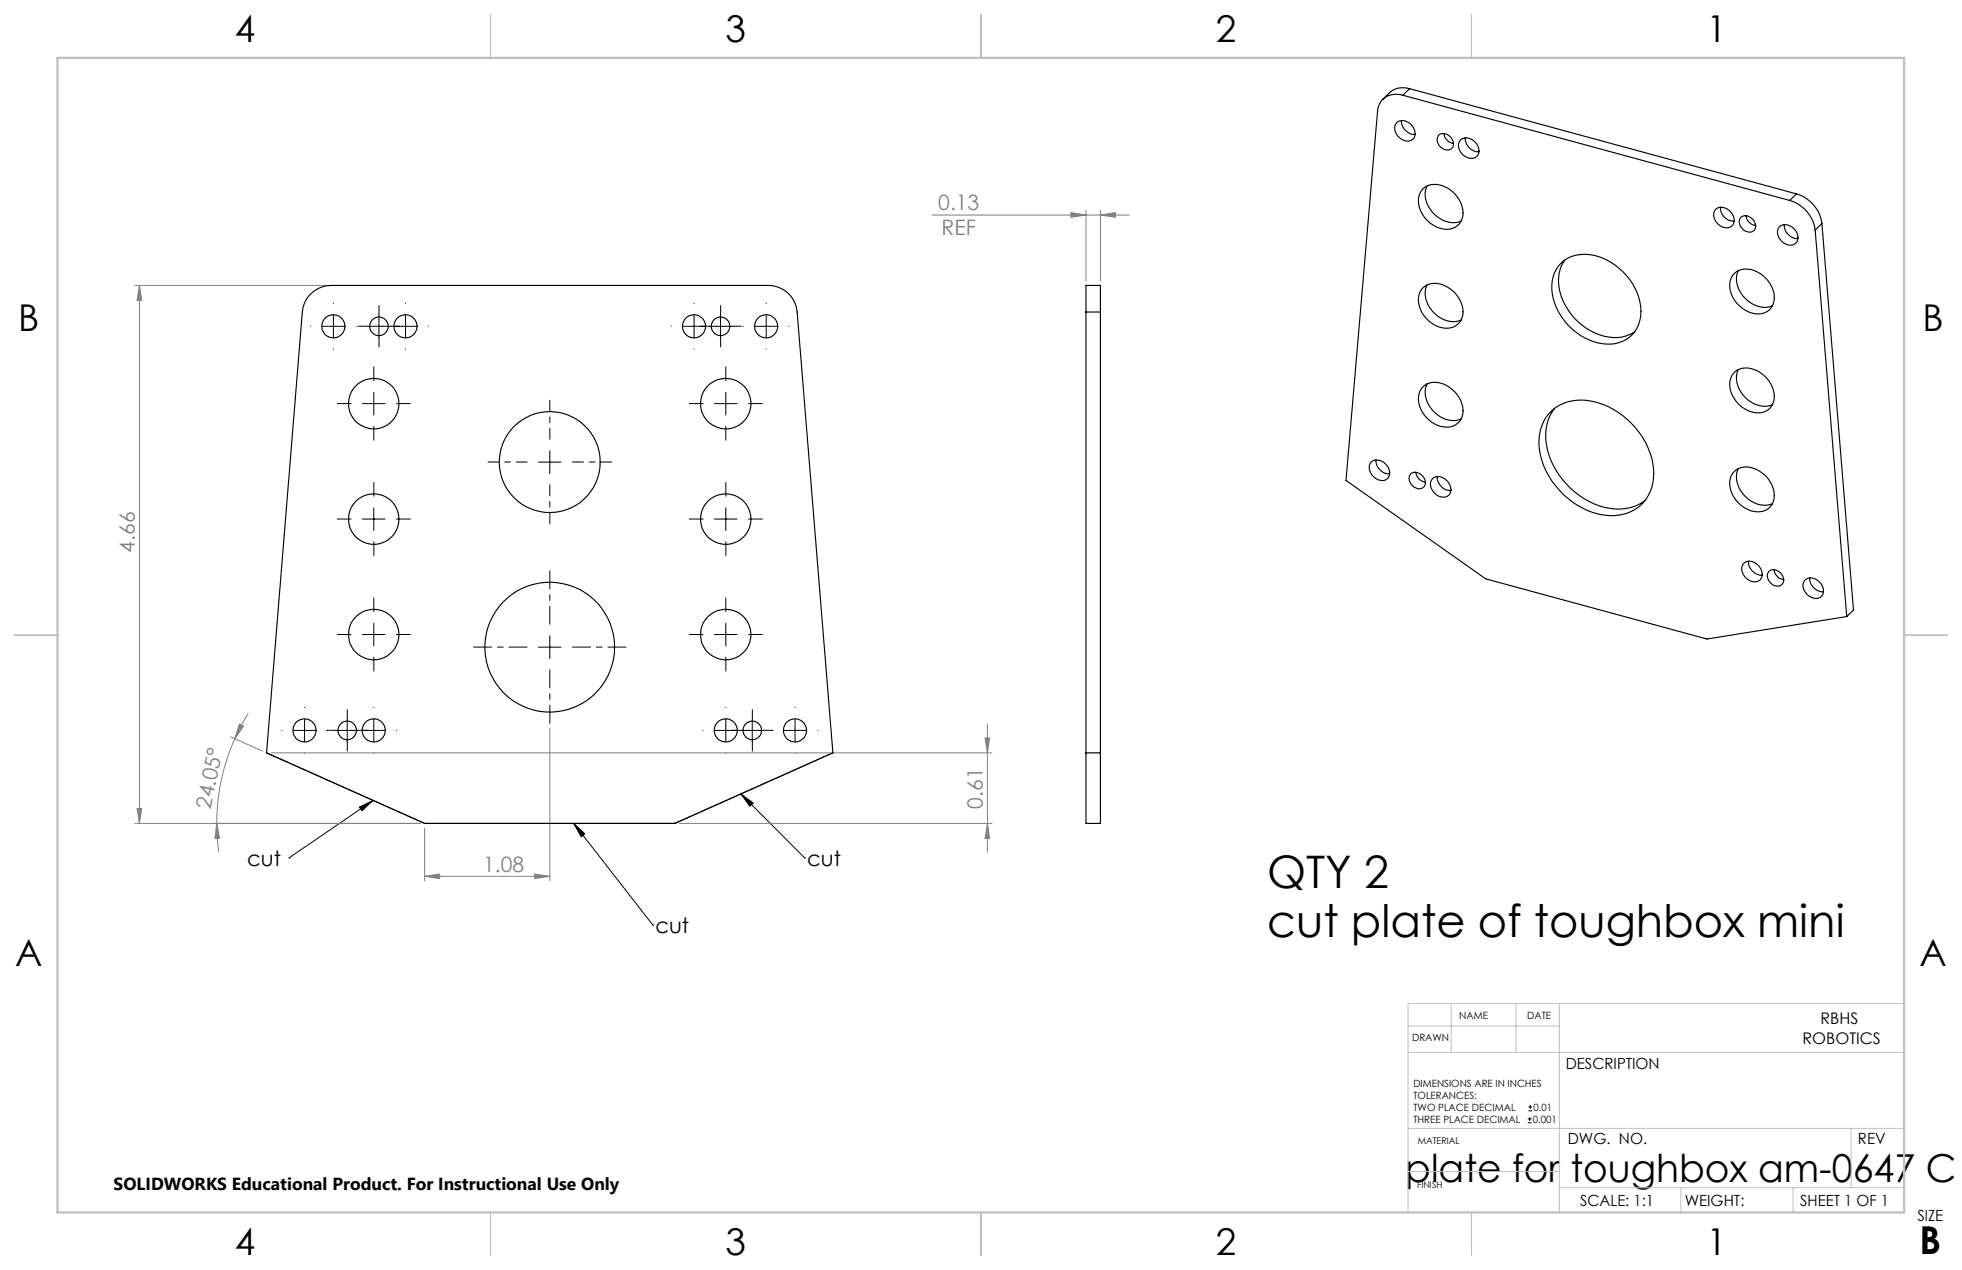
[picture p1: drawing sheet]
<svg xmlns="http://www.w3.org/2000/svg" width="432mm" height="279mm" viewBox="0 0 432 279" stroke-linecap="round" stroke-linejoin="round" font-family="sans-serif">
<g fill="none" stroke="#000" stroke-width=".22">
<path d="M70.9 71.8h4.9M73.4 69.3v5M80.9 71.8h5M83.4 69.3v5M86.7 71.8h5M89.3 69.3v5M150.2 71.8h5M152.8 69.3v5M156.1 71.8h5M158.6 69.3v5M166.1 71.8h5M168.6 69.3v5"/>
<path d="M79.8 88.8h4.9M82.3 86.3v5M121 99.2v5M157.2 88.8h5M159.7 86.3v5M79.8 114.2h4.9M82.3 111.7v5M118.5 101.7h5M157.2 114.2h5M159.7 111.7v5M79.8 139.6h4.9M82.3 137.1v5"/>
<path d="M121 139.9v5M157.2 139.6h5M159.7 137.1v5M67 158.2v5M76.4 158.2v5M82.3 158.2v5M118.5 142.4h5M159.7 158.2v5M165.6 158.2v5M175 158.2v5M58.7 165.6l34.8 15.6h55l34.8-15.6M64.5 160.7h5"/>
<path d="M73.9 160.7h5M79.1 177.6l3-1.5-2.4 2.3zM79.8 160.7h4.9M82.1 176.1l-18.5 12.6M157.2 160.7h5M163.1 160.7h5M163.1 174.7l2.7 2-.8 .7zM163.1 174.7l14 14M172.5 160.7h4.9M63.6 188.7h.1M126.3 181.2l2.4 2.2-.8 .7zM126.3 181.2l17.4 22.3"/>
<path d="M177.1 188.7h.1M143.7 203.5h.1M336.2 247h.8M336.2 246.2h.8M336.4 244.4h.8M336.4 243.5h.8M336.7 245.8v.8M336.8 243.1v.8"/>
</g>
<g fill="none" stroke="#808080" stroke-width=".22">
<path d="M205.2 47.3h43.3M235.7 46.8l3.3 .5-3.3 .5zM239 46.3v15.5M242.2 47.3l3.3-.5v1zM242.2 46.3v15.5M29.7 62.8h42.2M30.7 62.8l.5 3.3h-1zM30.7 62.8v118.4M52.7 159.3l.9 .5-1.9 2.7zM54.6 156.9l-1.5 2.8-1.4 2.8M217.3 159.3v28.2M30.2 177.9h1l-.5 3.3z"/>
<path d="M50.8 162.1l6.9 3.1M51.7 162.5a46.2 46.2 0 0 0-4 18.7M59.7 165.6h158.6M121 160.2v33.6M216.8 162.3h1l-.5 3.3zM29.7 181.2h62.8M47.7 181.2l.6 3.2-1 .1zM47.7 181.2l.1 3.1 .4 3.2M93.5 192.8l3.3-.5v1zM93.5 182.2v11.6M93.5 192.8h27.5M117.7 192.3l3.3 .5-3.3 .5z"/>
<path d="M149.5 181.2h68.8M217.3 181.2l.5 3.3h-1z"/>
</g>
<g fill="none" stroke="#000" stroke-width=".22" stroke-dasharray="15.2 1.3 1.3 1.3">
<path d="M68.4 71.8h-.1M73.4 66.8v-.1M73.4 76.8h.1M78.4 71.8h.1M80.9 71.8h-2M83.4 69.3v-2.1M83.4 74.3v2M84.3 71.8h-.1M85.9 71.8h2.1M89.3 66.8v-.1M89.3 76.8h.1M94.3 71.8h.1"/>
<path d="M147.8 71.8h-.1M152.8 66.8v-.1M152.8 76.8h.1M156.1 71.8h-2M157.8 71.8h.1M158.6 69.3v-2.1M158.6 74.3v2M161.1 71.8h2M163.6 71.8h.1M168.6 66.8v-.1M168.6 76.8h.1M173.6 71.8h.1"/>
<path d="M77.3 88.8h-3.1M82.3 83.8v-3.1M82.3 93.8v3M87.3 88.8h3M154.7 88.8h-3M159.7 83.8v-3.1M159.7 93.8v3M164.7 88.8h3.1M77.3 114.2h-3.1M82.3 109.2v-3.1M82.3 119.2v3M87.3 114.2h3"/>
<path d="M154.7 114.2h-3M159.7 109.2v-3.1M159.7 119.2v3M164.7 114.2h3.1M77.3 139.6h-3.1M82.3 134.6v-3.1M87.3 139.6h3M154.7 139.6h-3M159.7 134.6v-3.1M164.7 139.6h3.1M67 155.7v-.1M76.4 158.2v-2.1"/>
<path d="M82.3 144.6v3M82.3 155.7v-.1M159.7 155.7v-.1M159.7 144.6v3M165.6 158.2v-2.1M175 155.7v-.1M62 160.7h.1M67 165.7h.1M72 160.7h.1M73.9 160.7h-2M76.4 163.2v2M77.3 160.7h-.1"/>
<path d="M78.9 160.7h2.1M82.3 165.7h.1M87.3 160.7h.1M154.7 160.7h.1M159.7 165.7h.1M163.1 160.7h-2.1M164.7 160.7h.1M165.6 163.2v2M168.1 160.7h2M170 160.7h-.1M175 165.7h.1M180 160.7h.1"/>
</g>
<path d="M121 96.6v-8.6M116 101.6h-8.6M121 106.6v8.6M126 101.6h8.6" fill="none" stroke="#000" stroke-width=".22" stroke-dasharray="15.2 1.3 1.3 1.3" stroke-dashoffset="12.8"/>
<path d="M121 137.4v-11.8M116 142.4h-11.8M121 147.4v11.7M126 142.4h11.8" fill="none" stroke="#000" stroke-width=".22" stroke-dasharray="15.2 1.3 1.3 1.3" stroke-dashoffset="11.3"/>
<path d="M309.9 231.5h109.2M309.9 225.7h33.3M319.4 220.8v10.7M333.7 220.8v10.7M343.2 220.8v45.9M419.1 220.8h-109.2v45.9M309.9 248.2h109.2M309.9 257.7h33.3M407.4 248.2v13.1M343.2 261.3h75.9M369.9 261.3v5.4M394.6 261.3v5.4" fill="none" stroke="#c0c0c0" stroke-width=".22"/>
<path d="M108 3.2v9.5M215.9 3.2v9.5M323.8 3.2v9.5M3.1 139.7h9.6M419.1 139.7h9.5M108 266.7v9.6M215.9 266.7v9.6M323.8 266.7v9.6" fill="none" stroke="#c0c0c0" stroke-width=".25"/>
<path d="M12.7 12.7h406.4v254h-406.4z" fill="none" stroke="#c0c0c0" stroke-width=".5"/>
<path d="M79.1 177.6l3-1.5-2.4 2.3zM126.3 181.2l2.4 2.2-.8 .7zM163.1 174.7l2.7 2-.8 .7z" fill="#000"/>
<g fill="#808080">
<path d="M93.5 192.8l3.3-.5v1zM117.7 192.3l3.3 .5-3.3 .5zM235.7 46.8l3.3 .5-3.3 .5zM242.2 47.3l3.3-.5v1z"/>
<path d="M52.7 159.3l.9 .5-1.9 2.7zM47.7 181.2l.6 3.2-1 .1z"/>
<path d="M217.3 181.2l.5 3.3h-1zM216.8 162.3h1l-.5 3.3z"/>
<path d="M30.2 177.9h1l-.5 3.3zM30.7 62.8l.5 3.3h-1z"/>
</g>
<g fill="none" stroke="#000" stroke-width=".25">
<path d="M310.2 19.5a4.5 4.5 0 0 0-4.4 .9l-1.5 1.4M310.2 19.5l-1.4 1.5M310.2 19.5l85.2 23.2M307.6 26.8a2.78 2.78 0 0 1 2.9 .5 2.78 2.78 0 0 1 .8 3 2.11 2.11 0 0 1-3.4-.1 2.28 2.28 0 0 1-.3-3.4zM308.4 26.5a3.1 3.1 0 0 0 3.1 3.1M308.8 21a4.1 4.1 0 0 0-5.6 3.4l-7 81.3 30.8 21.7 48.7 13.2 30.7-5M308.8 21l85.1 23.1M316.7 29.7a2.18 2.18 0 0 1 2.5 .4 2.18 2.18 0 0 1 .5 2.4 2.04 2.04 0 0 1-3.4-1.4 1.44 1.44 0 0 1 .4-1.4zM317.7 29.4a2.46 2.46 0 0 0 2.2 2.1M321.6 30.7a2.75 2.75 0 0 1 3 .5 2.75 2.75 0 0 1 .7 2.9 2.14 2.14 0 0 1-3.3 0 2.28 2.28 0 0 1-.4-3.4zM322.5 30.3a3 3 0 0 0 3 3.1M313.2 41.5a4.9 4.9 0 0 1 6.4 .6 5.6 5.6 0 0 1 1.9 6.6 3.9 3.9 0 0 1-5.3 1.3 6.2 6.2 0 0 1-3.7-7.5z"/>
<path d="M314 40.9a6.1 6.1 0 0 0 3.6 7.6 4.8 4.8 0 0 0 4 .1M343.6 57.8a8.6 8.6 0 0 1 10-.6 13.1 13.1 0 0 1 7.5 12.3 6.9 6.9 0 0 1-8.5 6.1 13.4 13.4 0 0 1-11.1-12.9 6.9 6.9 0 0 1 2.1-4.9zM344.4 57.2a9.2 9.2 0 0 0 .1 10 12.8 12.8 0 0 0 12.5 7l1.7-.6 1.1-.6M377.8 45.9a2.77 2.77 0 0 1 2.9 .5 2.77 2.77 0 0 1 .8 2.9 2.08 2.08 0 0 1-3.4 0 2.28 2.28 0 0 1-.3-3.4zM378.6 45.6a3.1 3.1 0 0 0 3.1 3.1M382.6 59.5a5.9 5.9 0 0 0 2.9 7.2 4.9 4.9 0 0 0 4.6 .5M383.2 47.7a2.2 2.2 0 0 1 2.4 .4 2.2 2.2 0 0 1 .6 2.4 2.09 2.09 0 0 1-2.3 .3 2.09 2.09 0 0 1-1.1-2zM384.2 47.4a2.57 2.57 0 0 0 2.2 2.2M391.8 49.7a2.78 2.78 0 0 1 3 .5 2.78 2.78 0 0 1 .7 3 2.11 2.11 0 0 1-3.3-.1 2.28 2.28 0 0 1-.4-3.4zM392.7 49.4a3.1 3.1 0 0 0 3 3.1M393.9 44.1a7.9 7.9 0 0 1 5.6 6.5M395.4 42.7a7.9 7.9 0 0 1 5.6 6.5"/>
<path d="M395.4 42.7l-1.5 1.4M399.5 50.6l6.9 85M401 49.2l-1.5 1.4M401 49.2l6.9 85-1.5 1.4M68.6 64.5a6.4 6.4 0 0 1 4.3-1.7h96.2a6.3 6.3 0 0 1 6.3 5.9l7.9 96.9-34.8 15.6h-55l-34.8-15.6 7.8-96.9a6.2 6.2 0 0 1 2.1-4.2zM239 68.7v-5.9h3.2v5.9M239 68.7v112.5h3.2v-112.5M239 68.7h3.2M313.2 63.3a4.8 4.8 0 0 1 6.4 .6 5.7 5.7 0 0 1 1.9 6.6 4.2 4.2 0 0 1-6 .9 6.1 6.1 0 0 1-3-7.1zM314 62.7a6.1 6.1 0 0 0 3.6 7.6 4.8 4.8 0 0 0 4 .1M381.7 60.1a4.8 4.8 0 0 1 6.4 .6 5.6 5.6 0 0 1 1.9 6.6 3.9 3.9 0 0 1-5.3 1.3 6.2 6.2 0 0 1-3.7-7.4zM313.2 85.1a4.9 4.9 0 0 1 6.4 .6 5.6 5.6 0 0 1 1.9 6.6 4.2 4.2 0 0 1-6 .8 6.1 6.1 0 0 1-3-7z"/>
<path d="M314 84.5a6.1 6.1 0 0 0 3.6 7.5 4.8 4.8 0 0 0 4 .2M341.5 90.3a10.7 10.7 0 0 1 11.3-1.3 17.7 17.7 0 0 1 11.1 14 9 9 0 0 1-10 10.4 17.4 17.4 0 0 1-15.2-15.5 9.4 9.4 0 0 1 2.8-7.6zM342.1 89.9a11 11 0 0 0-.9 11.1 17.7 17.7 0 0 0 14.2 11 9.8 9.8 0 0 0 6.6-1.8M381.7 81.9a4.8 4.8 0 0 1 6.4 .6 5.6 5.6 0 0 1 1.9 6.6 3.9 3.9 0 0 1-5.3 1.2 6.2 6.2 0 0 1-3.7-7.4zM382.6 81.3a6.1 6.1 0 0 0 3.6 7.6 4.8 4.8 0 0 0 3.9 .1M301.9 101.5a2.77 2.77 0 0 1 3 .5 2.77 2.77 0 0 1 .7 2.9 2.08 2.08 0 0 1-3.3 0 2.28 2.28 0 0 1-.4-3.4zM302.8 101.2a3.1 3.1 0 0 0 3 3.1M310.6 104.2a2.22 2.22 0 0 1 2.3 .4 2.22 2.22 0 0 1 .6 2.4 2.09 2.09 0 0 1-2.3 .2 2.09 2.09 0 0 1-1.1-2l.2-.7zM311.6 103.9a2.47 2.47 0 0 0 2.1 2.2M315.4 105.2a2.79 2.79 0 0 1 3.9 2.5 1.73 1.73 0 0 1-2.6 1.5 2.55 2.55 0 0 1-1.3-4zM316.3 104.8a3.1 3.1 0 0 0 3 3.1M381.7 103.7a4.4 4.4 0 0 1 5.8 .1 6 6 0 0 1 2.8 6.5 3.8 3.8 0 0 1-5.6 1.8 6.2 6.2 0 0 1-3.7-7.4z"/>
<path d="M382.6 103.1a6.1 6.1 0 0 0 3.6 7.6 4.8 4.8 0 0 0 3.9 .1M383.6 124.1a2.52 2.52 0 0 1 4 1.3 1.75 1.75 0 0 1-.2 2.1 1.75 1.75 0 0 1-2.2 .3 2.78 2.78 0 0 1-1.6-3.7zM384.8 123.5a3 3 0 0 0 3 3M389.4 125.6a2.17 2.17 0 0 1 2.4 .4 2.17 2.17 0 0 1 .6 2.4 1.92 1.92 0 0 1-3.3-.9 1.57 1.57 0 0 1 .3-1.9zM390.4 125.3a2.46 2.46 0 0 0 2.2 2.2M397.1 127.7a2.52 2.52 0 0 1 4 1.3 1.74 1.74 0 0 1-.2 2.2 1.74 1.74 0 0 1-2.2 .2 2.73 2.73 0 0 1-1.6-3.7zM398.3 127.1a3 3 0 0 0 3 3.1M239 165.6h3.2"/>
<circle cx="73.4" cy="71.8" r="2.55"/>
<circle cx="83.4" cy="71.8" r="2.05"/>
<circle cx="89.2" cy="71.8" r="2.55"/>
<circle cx="152.7" cy="71.8" r="2.55"/>
<circle cx="158.6" cy="71.8" r="2.04"/>
<circle cx="168.6" cy="71.8" r="2.55"/>
<circle cx="82.3" cy="88.8" r="5.6"/>
<circle cx="159.7" cy="88.8" r="5.6"/>
<circle cx="82.3" cy="114.2" r="5.6"/>
<circle cx="121" cy="101.7" r="11.1"/>
<circle cx="159.7" cy="114.2" r="5.6"/>
<circle cx="82.3" cy="139.6" r="5.6"/>
<circle cx="159.7" cy="139.6" r="5.6"/>
<circle cx="121" cy="142.4" r="14.3"/>
<circle cx="67" cy="160.7" r="2.55"/>
<circle cx="76.4" cy="160.7" r="2.05"/>
<circle cx="82.3" cy="160.7" r="2.55"/>
<circle cx="159.7" cy="160.7" r="2.55"/>
<circle cx="165.6" cy="160.7" r="2.04"/>
<circle cx="175" cy="160.7" r="2.55"/>
</g>
<g font-size="9.9">
<text x="278.9" y="195.3">QTY 2</text>
<text x="278.9" y="206.2">cut plate of toughbox mini</text>
</g>
<g font-size="8.5">
<text x="309.3" y="260">plate for toughbox am-0647 C</text>
<text x="422.4" y="275.9">B</text>
</g>
<g font-size="8.1">
<text x="51.7" y="9.3">4</text>
<text x="159.7" y="9.3">3</text>
<text x="267.6" y="9.3">2</text>
<text x="375.6" y="9.3">1</text>
<text x="4" y="72.8">B</text>
<text x="423.1" y="72.8">B</text>
<text x="3.3" y="212.5">A</text>
<text x="422.4" y="212.5">A</text>
<text x="51.7" y="276">4</text>
<text x="159.7" y="276">3</text>
<text x="267.6" y="276">2</text>
<text x="375.6" y="276">1</text>
</g>
<g font-size="4.7" fill="#808080">
<text x="206.5" y="46.2">0.13</text>
<text x="207.2" y="51.8">REF</text>
<text x="29.7" y="121.6" transform="rotate(-90 29.7 121.6)">4.66</text>
<text x="46.3" y="178.2" transform="rotate(-78 46.3 178.2)">24.05°</text>
<text x="216.3" y="177.9" transform="rotate(-90 216.3 177.9)">0.61</text>
<text x="106.3" y="191.8">1.08</text>
</g>
<g font-size="4.7">
<text x="54.4" y="190.5">cut</text>
<text x="177.6" y="190.5">cut</text>
<text x="144.2" y="205.2">cut</text>
</g>
<text font-size="3.8" x="25" y="261.9">SOLIDWORKS Educational Product. For Instructional Use Only</text>
<g font-size="3.5">
<text x="400.7" y="225.2">RBHS</text>
<text x="396.7" y="229.7">ROBOTICS</text>
</g>
<g font-size="3.4">
<text x="344.6" y="235.3">DESCRIPTION</text>
<text x="345" y="251.6">DWG. NO.</text>
<text x="408.9" y="251.7">REV</text>
<text x="347.8" y="265.3">SCALE: 1:1</text>
<text x="370.8" y="265.3">WEIGHT:</text>
<text x="396.2" y="265.3">SHEET 1 OF 1</text>
<text x="422" y="268.7">SIZE</text>
</g>
<g font-size="2.2">
<text x="321.2" y="224.2">NAME</text>
<text x="336.1" y="224.2">DATE</text>
<text x="310.8" y="229">DRAWN</text>
<text x="311.1" y="239">DIMENSIONS ARE IN INCHES</text>
<text x="311.1" y="241.7">TOLERANCES:</text>
<text x="311.1" y="244.3">TWO PLACE DECIMAL</text>
<text x="337.5" y="244.3">0.01</text>
<text x="311.1" y="247">THREE PLACE DECIMAL</text>
<text x="337.4" y="247">0.001</text>
</g>
<g font-size="2">
<text x="312" y="251.6">MATERIAL</text>
<text x="311.9" y="261.3">FINISH</text>
</g>
</svg>
